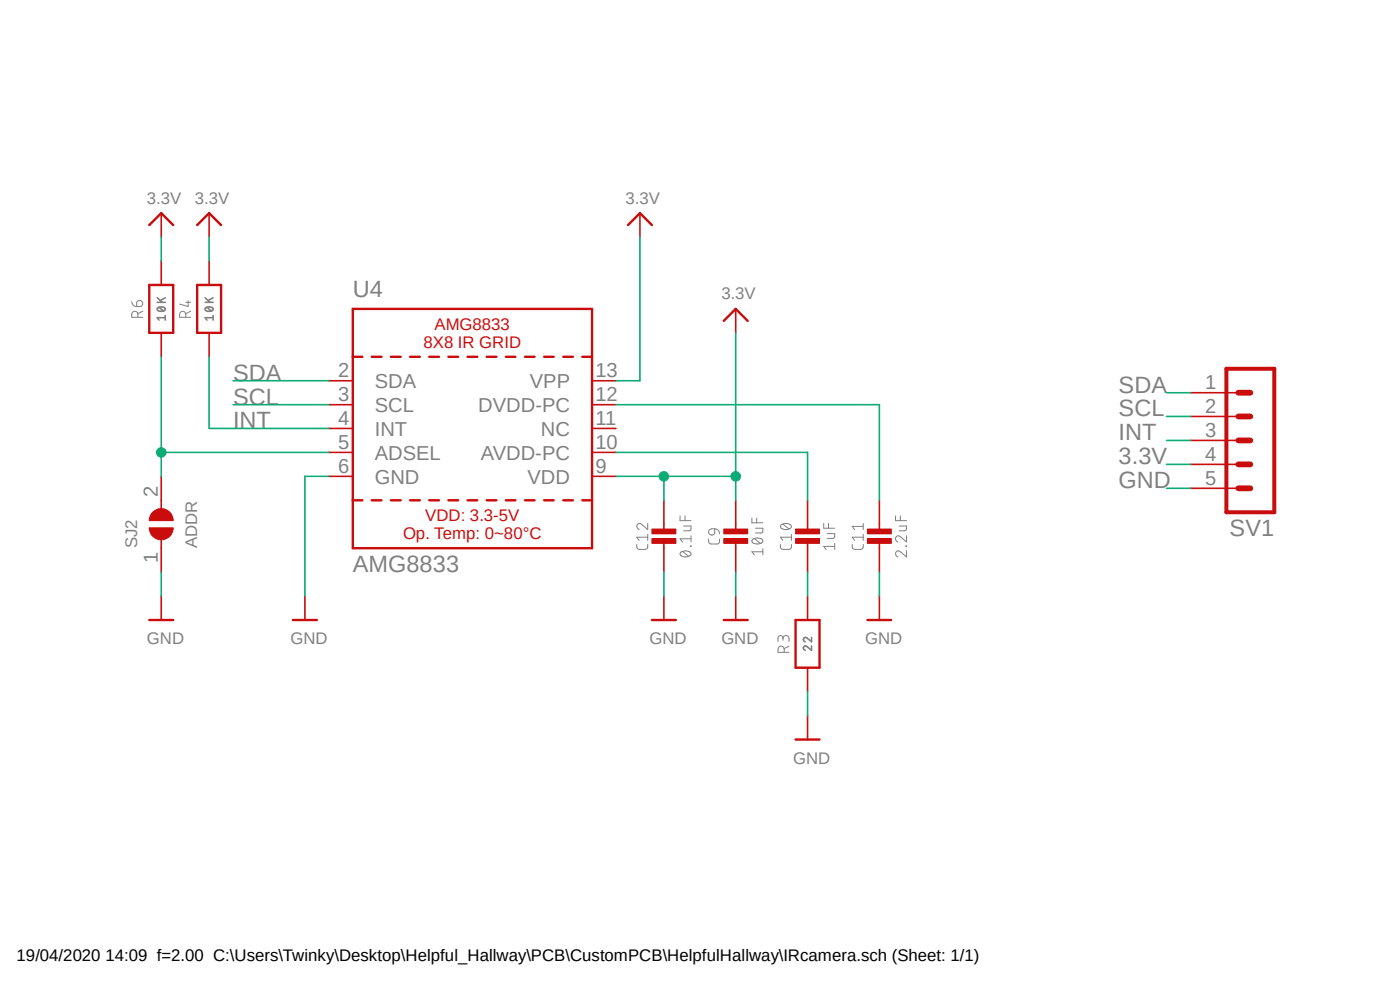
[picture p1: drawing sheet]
<?xml version="1.0" encoding="utf-8"?>
<!DOCTYPE eagle SYSTEM "eagle.dtd">
<!--
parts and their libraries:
microbuilder: This work is placed in the public domain, and may be freely used for commercial and non-commercial work with the following conditions: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
-->
<eagle version="9.5.2">
<drawing>
<settings>
<setting alwaysvectorfont="no"/>
<setting verticaltext="up"/>
</settings>
<grid distance="0.1" unitdist="inch" unit="inch" style="lines" multiple="1" display="no" altdistance="0.01" altunitdist="inch" altunit="inch"/>
<schematic xreflabel="%F%N/%S.%C%R" xrefpart="/%S.%C%R">
<libraries>
<library name="microbuilder">
<symbols>
<symbol name="CAPACITOR">
<wire x1="0" y1="0.762" x2="0" y2="0" width="0.1524" layer="94"/>
<wire x1="0" y1="2.54" x2="0" y2="1.778" width="0.1524" layer="94"/>
<text x="-2.29" y="1.25" size="1.27" layer="95" font="vector" rot="R90" align="center">&gt;NAME</text>
<text x="2.3" y="1.25" size="1.27" layer="96" font="vector" rot="R90" align="center">&gt;VALUE</text>
<rectangle x1="-1.27" y1="0.508" x2="1.27" y2="1.016" layer="94"/>
<rectangle x1="-1.27" y1="1.524" x2="1.27" y2="2.032" layer="94"/>
<pin name="1" x="0" y="5.08" visible="off" length="short" direction="pas" swaplevel="1" rot="R270"/>
<pin name="2" x="0" y="-2.54" visible="off" length="short" direction="pas" swaplevel="1" rot="R90"/>
</symbol>
<symbol name="GND">
<wire x1="-1.27" y1="0" x2="1.27" y2="0" width="0.254" layer="94"/>
<text x="-1.524" y="-2.54" size="1.27" layer="96">&gt;VALUE</text>
<pin name="GND" x="0" y="2.54" visible="off" length="short" direction="sup" rot="R270"/>
</symbol>
<symbol name="AMG8833">
<pin name="SDA" x="-15.24" y="5.08" length="short"/>
<pin name="SCL" x="-15.24" y="2.54" length="short"/>
<pin name="INT" x="-15.24" y="0" length="short" direction="out"/>
<pin name="ADSEL" x="-15.24" y="-2.54" length="short" direction="in"/>
<pin name="GND" x="-15.24" y="-5.08" length="short" direction="pwr"/>
<pin name="VDD" x="15.24" y="-5.08" length="short" direction="pwr" rot="R180"/>
<pin name="AVDD-PC" x="15.24" y="-2.54" length="short" direction="pwr" rot="R180"/>
<pin name="NC" x="15.24" y="0" length="short" rot="R180"/>
<pin name="DVDD-PC" x="15.24" y="2.54" length="short" direction="pwr" rot="R180"/>
<pin name="VPP" x="15.24" y="5.08" length="short" direction="pwr" rot="R180"/>
<wire x1="-12.7" y1="7.62" x2="12.7" y2="7.62" width="0.254" layer="94" style="shortdash"/>
<wire x1="12.7" y1="7.62" x2="12.7" y2="-7.62" width="0.254" layer="94"/>
<wire x1="12.7" y1="-7.62" x2="-12.7" y2="-7.62" width="0.254" layer="94" style="shortdash"/>
<wire x1="-12.7" y1="-7.62" x2="-12.7" y2="7.62" width="0.254" layer="94"/>
<wire x1="-12.7" y1="7.62" x2="-12.7" y2="12.7" width="0.254" layer="94"/>
<wire x1="-12.7" y1="12.7" x2="12.7" y2="12.7" width="0.254" layer="94"/>
<wire x1="12.7" y1="12.7" x2="12.7" y2="7.62" width="0.254" layer="94"/>
<wire x1="-12.7" y1="-7.62" x2="-12.7" y2="-12.7" width="0.254" layer="94"/>
<wire x1="-12.7" y1="-12.7" x2="12.7" y2="-12.7" width="0.254" layer="94"/>
<wire x1="12.7" y1="-12.7" x2="12.7" y2="-7.62" width="0.254" layer="94"/>
<text x="0" y="10.16" size="1.27" layer="94" align="center">AMG8833
8X8 IR GRID</text>
<text x="0" y="-10.16" size="1.27" layer="94" align="center">VDD: 3.3-5V
Op. Temp: 0~80°C</text>
<text x="-12.7" y="13.97" size="1.778" layer="95">&gt;NAME</text>
<text x="-12.7" y="-15.24" size="1.778" layer="96">&gt;VALUE</text>
</symbol>
<symbol name="3.3V">
<wire x1="-1.27" y1="-1.27" x2="0" y2="0" width="0.254" layer="94"/>
<wire x1="0" y1="0" x2="1.27" y2="-1.27" width="0.254" layer="94"/>
<text x="-1.524" y="1.016" size="1.27" layer="96">&gt;VALUE</text>
<pin name="3.3V" x="0" y="-2.54" visible="off" length="short" direction="sup" rot="R90"/>
</symbol>
<symbol name="SOLDERJUMPER">
<wire x1="0.381" y1="0.635" x2="0.381" y2="-0.635" width="1.27" layer="94" curve="-180" cap="flat"/>
<wire x1="-0.381" y1="-0.635" x2="-0.381" y2="0.635" width="1.27" layer="94" curve="-180" cap="flat"/>
<wire x1="2.54" y1="0" x2="1.651" y2="0" width="0.1524" layer="94"/>
<wire x1="-2.54" y1="0" x2="-1.651" y2="0" width="0.1524" layer="94"/>
<text x="-2.54" y="2.54" size="1.27" layer="95">&gt;NAME</text>
<text x="-2.54" y="-3.81" size="1.27" layer="96">&gt;VALUE</text>
<pin name="2" x="5.08" y="0" visible="pad" length="short" direction="pas" swaplevel="1" rot="R180"/>
<pin name="1" x="-5.08" y="0" visible="pad" length="short" direction="pas" swaplevel="1"/>
</symbol>
<symbol name="RESISTOR">
<wire x1="-2.54" y1="1.27" x2="2.54" y2="1.27" width="0.254" layer="94"/>
<wire x1="2.54" y1="1.27" x2="2.54" y2="-1.27" width="0.254" layer="94"/>
<wire x1="2.54" y1="-1.27" x2="-2.54" y2="-1.27" width="0.254" layer="94"/>
<wire x1="-2.54" y1="-1.27" x2="-2.54" y2="1.27" width="0.254" layer="94"/>
<text x="0" y="2.54" size="1.27" layer="95" font="vector" align="center">&gt;NAME</text>
<text x="0" y="0" size="1.016" layer="96" font="vector" ratio="15" align="center">&gt;VALUE</text>
<pin name="1" x="-5.08" y="0" visible="off" length="short" direction="pas" swaplevel="1"/>
<pin name="2" x="5.08" y="0" visible="off" length="short" direction="pas" swaplevel="1" rot="R180"/>
</symbol>
</symbols>
<devicesets>
<deviceset name="CAP_CERAMIC" prefix="C" uservalue="yes">
<gates>
<gate name="G$1" symbol="CAPACITOR" x="0" y="-2.54"/>
</gates>
<devices>
<device name="0603MINI" package="0603-MINI">
<connects>
<connect gate="G$1" pin="1" pad="1"/>
<connect gate="G$1" pin="2" pad="2"/>
</connects>
<technologies>
<technology name=""/>
</technologies>
</device>
<device name="0805-NOTHERMALS" package="0805_NOTHERMALS">
<connects>
<connect gate="G$1" pin="1" pad="1"/>
<connect gate="G$1" pin="2" pad="2"/>
</connects>
<technologies>
<technology name=""/>
</technologies>
</device>
<device name="_0402" package="_0402">
<connects>
<connect gate="G$1" pin="1" pad="1"/>
<connect gate="G$1" pin="2" pad="2"/>
</connects>
<technologies>
<technology name=""/>
</technologies>
</device>
<device name="_0402MP" package="_0402MP">
<connects>
<connect gate="G$1" pin="1" pad="1"/>
<connect gate="G$1" pin="2" pad="2"/>
</connects>
<technologies>
<technology name=""/>
</technologies>
</device>
<device name="_0603" package="_0603">
<connects>
<connect gate="G$1" pin="1" pad="1"/>
<connect gate="G$1" pin="2" pad="2"/>
</connects>
<technologies>
<technology name=""/>
</technologies>
</device>
<device name="_0603MP" package="_0603MP">
<connects>
<connect gate="G$1" pin="1" pad="1"/>
<connect gate="G$1" pin="2" pad="2"/>
</connects>
<technologies>
<technology name=""/>
</technologies>
</device>
<device name="_0805" package="_0805">
<connects>
<connect gate="G$1" pin="1" pad="1"/>
<connect gate="G$1" pin="2" pad="2"/>
</connects>
<technologies>
<technology name=""/>
</technologies>
</device>
<device name="_0805MP" package="_0805MP">
<connects>
<connect gate="G$1" pin="1" pad="1"/>
<connect gate="G$1" pin="2" pad="2"/>
</connects>
<technologies>
<technology name=""/>
</technologies>
</device>
<device name="0805-NOOUTLINE" package="0805-NO">
<connects>
<connect gate="G$1" pin="1" pad="1"/>
<connect gate="G$1" pin="2" pad="2"/>
</connects>
<technologies>
<technology name=""/>
</technologies>
</device>
<device name="0805_10MGAP" package="0805_10MGAP">
<connects>
<connect gate="G$1" pin="1" pad="1"/>
<connect gate="G$1" pin="2" pad="2"/>
</connects>
<technologies>
<technology name=""/>
</technologies>
</device>
<device name="0603_NO" package="0603-NO">
<connects>
<connect gate="G$1" pin="1" pad="1"/>
<connect gate="G$1" pin="2" pad="2"/>
</connects>
<technologies>
<technology name=""/>
</technologies>
</device>
<device name="_1206" package="_1206">
<connects>
<connect gate="G$1" pin="1" pad="1"/>
<connect gate="G$1" pin="2" pad="2"/>
</connects>
<technologies>
<technology name=""/>
</technologies>
</device>
<device name="_1206MP" package="_1206MP">
<connects>
<connect gate="G$1" pin="1" pad="1"/>
<connect gate="G$1" pin="2" pad="2"/>
</connects>
<technologies>
<technology name=""/>
</technologies>
</device>
</devices>
</deviceset>
<deviceset name="GND">
<gates>
<gate name="G$1" symbol="GND" x="0" y="0"/>
</gates>
<devices>
<device name="">
<technologies>
<technology name=""/>
</technologies>
</device>
</devices>
</deviceset>
<deviceset name="AMG8833" prefix="U" uservalue="yes">
<gates>
<gate name="G$1" symbol="AMG8833" x="0" y="0"/>
</gates>
<devices>
<device name="" package="AMG8833">
<connects>
<connect gate="G$1" pin="ADSEL" pad="5"/>
<connect gate="G$1" pin="AVDD-PC" pad="10"/>
<connect gate="G$1" pin="DVDD-PC" pad="12"/>
<connect gate="G$1" pin="GND" pad="6"/>
<connect gate="G$1" pin="INT" pad="4"/>
<connect gate="G$1" pin="NC" pad="11"/>
<connect gate="G$1" pin="SCL" pad="3"/>
<connect gate="G$1" pin="SDA" pad="2"/>
<connect gate="G$1" pin="VDD" pad="9"/>
<connect gate="G$1" pin="VPP" pad="13"/>
</connects>
<technologies>
<technology name=""/>
</technologies>
</device>
</devices>
</deviceset>
<deviceset name="3.3V">
<gates>
<gate name="G$1" symbol="3.3V" x="0" y="0"/>
</gates>
<devices>
<device name="">
<technologies>
<technology name=""/>
</technologies>
</device>
</devices>
</deviceset>
<deviceset name="SOLDERJUMPER" prefix="SJ" uservalue="yes">
<gates>
<gate name="1" symbol="SOLDERJUMPER" x="0" y="0"/>
</gates>
<devices>
<device name="REFLOW" package="SOLDERJUMPER_REFLOW">
<connects>
<connect gate="1" pin="1" pad="1"/>
<connect gate="1" pin="2" pad="2"/>
</connects>
<technologies>
<technology name=""/>
</technologies>
</device>
<device name="WAVE" package="SOLDERJUMPER_WAVE">
<connects>
<connect gate="1" pin="1" pad="1"/>
<connect gate="1" pin="2" pad="2"/>
</connects>
<technologies>
<technology name=""/>
</technologies>
</device>
<device name="CLOSED" package="SOLDERJUMPER_CLOSEDWIRE">
<connects>
<connect gate="1" pin="1" pad="1"/>
<connect gate="1" pin="2" pad="2"/>
</connects>
<technologies>
<technology name=""/>
</technologies>
</device>
<device name="REFLOW_NOPASTE" package="SOLDERJUMPER_REFLOW_NOPASTE">
<connects>
<connect gate="1" pin="1" pad="1"/>
<connect gate="1" pin="2" pad="2"/>
</connects>
<technologies>
<technology name=""/>
</technologies>
</device>
<device name="" package="SOLDERJUMPER_ARROW_NOPASTE">
<connects>
<connect gate="1" pin="1" pad="1"/>
<connect gate="1" pin="2" pad="2"/>
</connects>
<technologies>
<technology name="">
<attribute name="BOM" value="EXCLUDE" constant="no"/>
</technology>
</technologies>
</device>
</devices>
</deviceset>
<deviceset name="RESISTOR" prefix="R" uservalue="yes">
<gates>
<gate name="G$1" symbol="RESISTOR" x="0" y="0"/>
</gates>
<devices>
<device name="0603MINI" package="0603-MINI">
<connects>
<connect gate="G$1" pin="1" pad="1"/>
<connect gate="G$1" pin="2" pad="2"/>
</connects>
<technologies>
<technology name=""/>
</technologies>
</device>
<device name="2012" package="2012">
<connects>
<connect gate="G$1" pin="1" pad="1"/>
<connect gate="G$1" pin="2" pad="2"/>
</connects>
<technologies>
<technology name=""/>
</technologies>
</device>
<device name="0805_NOTHERMALS" package="0805_NOTHERMALS">
<connects>
<connect gate="G$1" pin="1" pad="1"/>
<connect gate="G$1" pin="2" pad="2"/>
</connects>
<technologies>
<technology name=""/>
</technologies>
</device>
<device name="2512" package="2512">
<connects>
<connect gate="G$1" pin="1" pad="1"/>
<connect gate="G$1" pin="2" pad="2"/>
</connects>
<technologies>
<technology name=""/>
</technologies>
</device>
<device name="_0402" package="_0402">
<connects>
<connect gate="G$1" pin="1" pad="1"/>
<connect gate="G$1" pin="2" pad="2"/>
</connects>
<technologies>
<technology name=""/>
</technologies>
</device>
<device name="_0402MP" package="_0402MP">
<connects>
<connect gate="G$1" pin="1" pad="1"/>
<connect gate="G$1" pin="2" pad="2"/>
</connects>
<technologies>
<technology name=""/>
</technologies>
</device>
<device name="_0603" package="_0603">
<connects>
<connect gate="G$1" pin="1" pad="1"/>
<connect gate="G$1" pin="2" pad="2"/>
</connects>
<technologies>
<technology name=""/>
</technologies>
</device>
<device name="_0603MP" package="_0603MP">
<connects>
<connect gate="G$1" pin="1" pad="1"/>
<connect gate="G$1" pin="2" pad="2"/>
</connects>
<technologies>
<technology name=""/>
</technologies>
</device>
<device name="_0805" package="_0805">
<connects>
<connect gate="G$1" pin="1" pad="1"/>
<connect gate="G$1" pin="2" pad="2"/>
</connects>
<technologies>
<technology name=""/>
</technologies>
</device>
<device name="_0805MP" package="_0805MP">
<connects>
<connect gate="G$1" pin="1" pad="1"/>
<connect gate="G$1" pin="2" pad="2"/>
</connects>
<technologies>
<technology name=""/>
</technologies>
</device>
<device name="0805_NOOUTLINE" package="0805-NO">
<connects>
<connect gate="G$1" pin="1" pad="1"/>
<connect gate="G$1" pin="2" pad="2"/>
</connects>
<technologies>
<technology name=""/>
</technologies>
</device>
<device name="_0603_NOOUT" package="0603-NO">
<connects>
<connect gate="G$1" pin="1" pad="1"/>
<connect gate="G$1" pin="2" pad="2"/>
</connects>
<technologies>
<technology name=""/>
</technologies>
</device>
<device name="_1206" package="_1206">
<connects>
<connect gate="G$1" pin="1" pad="1"/>
<connect gate="G$1" pin="2" pad="2"/>
</connects>
<technologies>
<technology name=""/>
</technologies>
</device>
<device name="_1206MP" package="_1206MP">
<connects>
<connect gate="G$1" pin="1" pad="1"/>
<connect gate="G$1" pin="2" pad="2"/>
</connects>
<technologies>
<technology name=""/>
</technologies>
</device>
<device name="0805_10MGAP" package="0805_10MGAP">
<connects>
<connect gate="G$1" pin="1" pad="1"/>
<connect gate="G$1" pin="2" pad="2"/>
</connects>
<technologies>
<technology name=""/>
</technologies>
</device>
</devices>
</deviceset>
</devicesets>
</library>
<library name="con-lstb">
<symbols>
<symbol name="MA05-1">
<wire x1="3.81" y1="-7.62" x2="-1.27" y2="-7.62" width="0.4064" layer="94"/>
<wire x1="1.27" y1="0" x2="2.54" y2="0" width="0.6096" layer="94"/>
<wire x1="1.27" y1="-2.54" x2="2.54" y2="-2.54" width="0.6096" layer="94"/>
<wire x1="1.27" y1="-5.08" x2="2.54" y2="-5.08" width="0.6096" layer="94"/>
<wire x1="-1.27" y1="7.62" x2="-1.27" y2="-7.62" width="0.4064" layer="94"/>
<wire x1="3.81" y1="-7.62" x2="3.81" y2="7.62" width="0.4064" layer="94"/>
<wire x1="-1.27" y1="7.62" x2="3.81" y2="7.62" width="0.4064" layer="94"/>
<wire x1="1.27" y1="5.08" x2="2.54" y2="5.08" width="0.6096" layer="94"/>
<wire x1="1.27" y1="2.54" x2="2.54" y2="2.54" width="0.6096" layer="94"/>
<text x="-1.27" y="-10.16" size="1.778" layer="96">&gt;VALUE</text>
<text x="-1.27" y="8.382" size="1.778" layer="95">&gt;NAME</text>
<pin name="1" x="7.62" y="-5.08" visible="pad" length="middle" direction="pas" swaplevel="1" rot="R180"/>
<pin name="2" x="7.62" y="-2.54" visible="pad" length="middle" direction="pas" swaplevel="1" rot="R180"/>
<pin name="3" x="7.62" y="0" visible="pad" length="middle" direction="pas" swaplevel="1" rot="R180"/>
<pin name="4" x="7.62" y="2.54" visible="pad" length="middle" direction="pas" swaplevel="1" rot="R180"/>
<pin name="5" x="7.62" y="5.08" visible="pad" length="middle" direction="pas" swaplevel="1" rot="R180"/>
</symbol>
</symbols>
<devicesets>
<deviceset name="MA05-1" prefix="SV" uservalue="yes">
<gates>
<gate name="G$1" symbol="MA05-1" x="0" y="0"/>
</gates>
<devices>
<device name="" package="MA05-1">
<connects>
<connect gate="G$1" pin="1" pad="1"/>
<connect gate="G$1" pin="2" pad="2"/>
<connect gate="G$1" pin="3" pad="3"/>
<connect gate="G$1" pin="4" pad="4"/>
<connect gate="G$1" pin="5" pad="5"/>
</connects>
<package3dinstances>
<package3dinstance package3d_urn="urn:adsk.eagle:package:8332/1"/>
</package3dinstances>
<technologies>
<technology name="">
<attribute name="MF" value="" constant="no"/>
<attribute name="MPN" value="" constant="no"/>
<attribute name="OC_FARNELL" value="unknown" constant="no"/>
<attribute name="OC_NEWARK" value="unknown" constant="no"/>
<attribute name="POPULARITY" value="29" constant="no"/>
</technology>
</technologies>
</device>
</devices>
</deviceset>
</devicesets>
</library>
</libraries>
<attributes>
</attributes>
<variantdefs>
</variantdefs>
<classes>
<class number="0" name="default" width="0" drill="0">
</class>
</classes>
<parts>
<part name="U4" library="microbuilder" deviceset="AMG8833" device="" value="AMG8833"/>
<part name="U$19" library="microbuilder" deviceset="3.3V" device=""/>
<part name="U$20" library="microbuilder" deviceset="3.3V" device=""/>
<part name="SJ2" library="microbuilder" deviceset="SOLDERJUMPER" device="" value="ADDR"/>
<part name="U$21" library="microbuilder" deviceset="GND" device=""/>
<part name="U$22" library="microbuilder" deviceset="GND" device=""/>
<part name="C9" library="microbuilder" deviceset="CAP_CERAMIC" device="0805-NOOUTLINE" value="10uF"/>
<part name="C10" library="microbuilder" deviceset="CAP_CERAMIC" device="0805-NOOUTLINE" value="1uF"/>
<part name="C11" library="microbuilder" deviceset="CAP_CERAMIC" device="0805-NOOUTLINE" value="2.2uF"/>
<part name="R3" library="microbuilder" deviceset="RESISTOR" device="0805_NOOUTLINE" value="22"/>
<part name="U$24" library="microbuilder" deviceset="GND" device=""/>
<part name="U$25" library="microbuilder" deviceset="GND" device=""/>
<part name="U$27" library="microbuilder" deviceset="GND" device=""/>
<part name="U$28" library="microbuilder" deviceset="3.3V" device=""/>
<part name="R4" library="microbuilder" deviceset="RESISTOR" device="0805_NOOUTLINE" value="10K"/>
<part name="R6" library="microbuilder" deviceset="RESISTOR" device="0805_NOOUTLINE" value="10K"/>
<part name="U$29" library="microbuilder" deviceset="3.3V" device=""/>
<part name="C12" library="microbuilder" deviceset="CAP_CERAMIC" device="0805-NOOUTLINE" value="0.1uF"/>
<part name="U$30" library="microbuilder" deviceset="GND" device=""/>
<part name="SV1" library="con-lstb" deviceset="MA05-1" device="" package3d_urn="urn:adsk.eagle:package:8332/1"/>
</parts>
<sheets>
<sheet>
<plain>
</plain>
<instances>
<instance part="U4" gate="G$1" x="-17.78" y="62.23" smashed="yes">
<attribute name="NAME" x="-30.48" y="76.2" size="1.778" layer="95"/>
<attribute name="VALUE" x="-30.48" y="46.99" size="1.778" layer="96"/>
</instance>
<instance part="U$19" gate="G$1" x="-45.72" y="85.09" smashed="yes">
<attribute name="VALUE" x="-47.244" y="86.106" size="1.27" layer="96"/>
</instance>
<instance part="U$20" gate="G$1" x="-50.8" y="85.09" smashed="yes">
<attribute name="VALUE" x="-52.324" y="86.106" size="1.27" layer="96"/>
</instance>
<instance part="SJ2" gate="1" x="-50.8" y="52.07" smashed="yes" rot="R90">
<attribute name="NAME" x="-53.34" y="49.53" size="1.27" layer="95" rot="R90"/>
<attribute name="VALUE" x="-46.99" y="49.53" size="1.27" layer="96" rot="R90"/>
</instance>
<instance part="U$21" gate="G$1" x="-50.8" y="41.91" smashed="yes">
<attribute name="VALUE" x="-52.324" y="39.37" size="1.27" layer="96"/>
</instance>
<instance part="U$22" gate="G$1" x="-35.56" y="41.91" smashed="yes">
<attribute name="VALUE" x="-37.084" y="39.37" size="1.27" layer="96"/>
</instance>
<instance part="C9" gate="G$1" x="10.16" y="49.53" smashed="yes">
<attribute name="NAME" x="7.87" y="50.78" size="1.27" layer="95" font="vector" rot="R90" align="center"/>
<attribute name="VALUE" x="12.46" y="50.78" size="1.27" layer="96" font="vector" rot="R90" align="center"/>
</instance>
<instance part="C10" gate="G$1" x="17.78" y="49.53" smashed="yes">
<attribute name="NAME" x="15.49" y="50.78" size="1.27" layer="95" font="vector" rot="R90" align="center"/>
<attribute name="VALUE" x="20.08" y="50.78" size="1.27" layer="96" font="vector" rot="R90" align="center"/>
</instance>
<instance part="C11" gate="G$1" x="25.4" y="49.53" smashed="yes">
<attribute name="NAME" x="23.11" y="50.78" size="1.27" layer="95" font="vector" rot="R90" align="center"/>
<attribute name="VALUE" x="27.7" y="50.78" size="1.27" layer="96" font="vector" rot="R90" align="center"/>
</instance>
<instance part="R3" gate="G$1" x="17.78" y="39.37" smashed="yes" rot="R90">
<attribute name="NAME" x="15.24" y="39.37" size="1.27" layer="95" font="vector" rot="R90" align="center"/>
<attribute name="VALUE" x="17.78" y="39.37" size="1.016" layer="96" font="vector" ratio="15" rot="R90" align="center"/>
</instance>
<instance part="U$24" gate="G$1" x="17.78" y="29.21" smashed="yes">
<attribute name="VALUE" x="16.256" y="26.67" size="1.27" layer="96"/>
</instance>
<instance part="U$25" gate="G$1" x="10.16" y="41.91" smashed="yes">
<attribute name="VALUE" x="8.636" y="39.37" size="1.27" layer="96"/>
</instance>
<instance part="U$27" gate="G$1" x="25.4" y="41.91" smashed="yes">
<attribute name="VALUE" x="23.876" y="39.37" size="1.27" layer="96"/>
</instance>
<instance part="U$28" gate="G$1" x="0" y="85.09" smashed="yes">
<attribute name="VALUE" x="-1.524" y="86.106" size="1.27" layer="96"/>
</instance>
<instance part="R4" gate="G$1" x="-45.72" y="74.93" smashed="yes" rot="R90">
<attribute name="NAME" x="-48.26" y="74.93" size="1.27" layer="95" font="vector" rot="R90" align="center"/>
<attribute name="VALUE" x="-45.72" y="74.93" size="1.016" layer="96" font="vector" ratio="15" rot="R90" align="center"/>
</instance>
<instance part="R6" gate="G$1" x="-50.8" y="74.93" smashed="yes" rot="R90">
<attribute name="NAME" x="-53.34" y="74.93" size="1.27" layer="95" font="vector" rot="R90" align="center"/>
<attribute name="VALUE" x="-50.8" y="74.93" size="1.016" layer="96" font="vector" ratio="15" rot="R90" align="center"/>
</instance>
<instance part="U$29" gate="G$1" x="10.16" y="74.93" smashed="yes">
<attribute name="VALUE" x="8.636" y="75.946" size="1.27" layer="96"/>
</instance>
<instance part="C12" gate="G$1" x="2.54" y="49.53" smashed="yes">
<attribute name="NAME" x="0.25" y="50.78" size="1.27" layer="95" font="vector" rot="R90" align="center"/>
<attribute name="VALUE" x="4.84" y="50.78" size="1.27" layer="96" font="vector" rot="R90" align="center"/>
</instance>
<instance part="U$30" gate="G$1" x="2.54" y="41.91" smashed="yes">
<attribute name="VALUE" x="1.016" y="39.37" size="1.27" layer="96"/>
</instance>
<instance part="SV1" gate="G$1" x="66.04" y="60.96" smashed="yes" rot="R180">
<attribute name="VALUE" x="67.31" y="71.12" size="1.778" layer="96" rot="R180"/>
<attribute name="NAME" x="67.31" y="52.578" size="1.778" layer="95" rot="R180"/>
</instance>
</instances>
<busses>
</busses>
<nets>
<net name="GND" class="0">
<segment>
<pinref part="U4" gate="G$1" pin="GND"/>
<pinref part="U$22" gate="G$1" pin="GND"/>
<wire x1="-33.02" y1="57.15" x2="-35.56" y2="57.15" width="0.1524" layer="91"/>
<wire x1="-35.56" y1="57.15" x2="-35.56" y2="44.45" width="0.1524" layer="91"/>
</segment>
<segment>
<pinref part="SJ2" gate="1" pin="1"/>
<pinref part="U$21" gate="G$1" pin="GND"/>
<wire x1="-50.8" y1="46.99" x2="-50.8" y2="44.45" width="0.1524" layer="91"/>
</segment>
<segment>
<pinref part="C9" gate="G$1" pin="2"/>
<pinref part="U$25" gate="G$1" pin="GND"/>
<wire x1="10.16" y1="46.99" x2="10.16" y2="44.45" width="0.1524" layer="91"/>
</segment>
<segment>
<pinref part="R3" gate="G$1" pin="1"/>
<pinref part="U$24" gate="G$1" pin="GND"/>
<wire x1="17.78" y1="34.29" x2="17.78" y2="31.75" width="0.1524" layer="91"/>
</segment>
<segment>
<pinref part="C11" gate="G$1" pin="2"/>
<pinref part="U$27" gate="G$1" pin="GND"/>
<wire x1="25.4" y1="46.99" x2="25.4" y2="44.45" width="0.1524" layer="91"/>
</segment>
<segment>
<pinref part="C12" gate="G$1" pin="2"/>
<pinref part="U$30" gate="G$1" pin="GND"/>
<wire x1="2.54" y1="44.45" x2="2.54" y2="46.99" width="0.1524" layer="91"/>
</segment>
<segment>
<pinref part="SV1" gate="G$1" pin="5"/>
<wire x1="58.42" y1="55.88" x2="55.88" y2="55.88" width="0.1524" layer="91"/>
<label x="50.8" y="55.88" size="1.778" layer="95"/>
</segment>
</net>
<net name="3.3V" class="0">
<segment>
<pinref part="U$19" gate="G$1" pin="3.3V"/>
<wire x1="-45.72" y1="80.01" x2="-45.72" y2="82.55" width="0.1524" layer="91"/>
<pinref part="R4" gate="G$1" pin="2"/>
</segment>
<segment>
<pinref part="U$20" gate="G$1" pin="3.3V"/>
<wire x1="-50.8" y1="80.01" x2="-50.8" y2="82.55" width="0.1524" layer="91"/>
<pinref part="R6" gate="G$1" pin="2"/>
</segment>
<segment>
<pinref part="U4" gate="G$1" pin="VPP"/>
<pinref part="U$28" gate="G$1" pin="3.3V"/>
<wire x1="-2.54" y1="67.31" x2="0" y2="67.31" width="0.1524" layer="91"/>
<wire x1="0" y1="67.31" x2="0" y2="82.55" width="0.1524" layer="91"/>
</segment>
<segment>
<pinref part="U4" gate="G$1" pin="VDD"/>
<pinref part="C9" gate="G$1" pin="1"/>
<wire x1="-2.54" y1="57.15" x2="2.54" y2="57.15" width="0.1524" layer="91"/>
<wire x1="2.54" y1="57.15" x2="10.16" y2="57.15" width="0.1524" layer="91"/>
<wire x1="10.16" y1="57.15" x2="10.16" y2="54.61" width="0.1524" layer="91"/>
<wire x1="10.16" y1="57.15" x2="10.16" y2="72.39" width="0.1524" layer="91"/>
<junction x="10.16" y="57.15"/>
<pinref part="U$29" gate="G$1" pin="3.3V"/>
<pinref part="C12" gate="G$1" pin="1"/>
<wire x1="2.54" y1="54.61" x2="2.54" y2="57.15" width="0.1524" layer="91"/>
<junction x="2.54" y="57.15"/>
</segment>
<segment>
<pinref part="SV1" gate="G$1" pin="4"/>
<wire x1="58.42" y1="58.42" x2="55.88" y2="58.42" width="0.1524" layer="91"/>
<label x="50.8" y="58.42" size="1.778" layer="95"/>
</segment>
</net>
<net name="INT" class="0">
<segment>
<pinref part="U4" gate="G$1" pin="INT"/>
<wire x1="-33.02" y1="62.23" x2="-45.72" y2="62.23" width="0.1524" layer="91"/>
<wire x1="-45.72" y1="62.23" x2="-45.72" y2="69.85" width="0.1524" layer="91"/>
<label x="-43.18" y="62.23" size="1.778" layer="95"/>
<pinref part="R4" gate="G$1" pin="1"/>
</segment>
<segment>
<pinref part="SV1" gate="G$1" pin="3"/>
<wire x1="58.42" y1="60.96" x2="55.88" y2="60.96" width="0.1524" layer="91"/>
<label x="50.8" y="60.96" size="1.778" layer="95"/>
</segment>
</net>
<net name="N$6" class="0">
<segment>
<pinref part="U4" gate="G$1" pin="ADSEL"/>
<wire x1="-33.02" y1="59.69" x2="-50.8" y2="59.69" width="0.1524" layer="91"/>
<wire x1="-50.8" y1="59.69" x2="-50.8" y2="69.85" width="0.1524" layer="91"/>
<pinref part="SJ2" gate="1" pin="2"/>
<wire x1="-50.8" y1="59.69" x2="-50.8" y2="57.15" width="0.1524" layer="91"/>
<junction x="-50.8" y="59.69"/>
<pinref part="R6" gate="G$1" pin="1"/>
</segment>
</net>
<net name="AVDD-PC1" class="0">
<segment>
<pinref part="U4" gate="G$1" pin="AVDD-PC"/>
<pinref part="C10" gate="G$1" pin="1"/>
<wire x1="-2.54" y1="59.69" x2="17.78" y2="59.69" width="0.1524" layer="91"/>
<wire x1="17.78" y1="59.69" x2="17.78" y2="54.61" width="0.1524" layer="91"/>
</segment>
</net>
<net name="N$7" class="0">
<segment>
<pinref part="C10" gate="G$1" pin="2"/>
<pinref part="R3" gate="G$1" pin="2"/>
<wire x1="17.78" y1="46.99" x2="17.78" y2="44.45" width="0.1524" layer="91"/>
</segment>
</net>
<net name="DVDD-PC1" class="0">
<segment>
<pinref part="U4" gate="G$1" pin="DVDD-PC"/>
<pinref part="C11" gate="G$1" pin="1"/>
<wire x1="-2.54" y1="64.77" x2="25.4" y2="64.77" width="0.1524" layer="91"/>
<wire x1="25.4" y1="64.77" x2="25.4" y2="54.61" width="0.1524" layer="91"/>
</segment>
</net>
<net name="SDA" class="0">
<segment>
<pinref part="U4" gate="G$1" pin="SDA"/>
<wire x1="-33.02" y1="67.31" x2="-43.18" y2="67.31" width="0.1524" layer="91"/>
<label x="-43.18" y="67.31" size="1.778" layer="95"/>
</segment>
<segment>
<pinref part="SV1" gate="G$1" pin="1"/>
<wire x1="58.42" y1="66.04" x2="55.88" y2="66.04" width="0.1524" layer="91"/>
<label x="50.8" y="66.04" size="1.778" layer="95"/>
</segment>
</net>
<net name="SCL" class="0">
<segment>
<pinref part="U4" gate="G$1" pin="SCL"/>
<wire x1="-33.02" y1="64.77" x2="-43.18" y2="64.77" width="0.1524" layer="91"/>
<label x="-43.18" y="64.77" size="1.778" layer="95"/>
</segment>
<segment>
<pinref part="SV1" gate="G$1" pin="2"/>
<wire x1="58.42" y1="63.5" x2="55.88" y2="63.5" width="0.1524" layer="91"/>
<label x="50.8" y="63.5" size="1.778" layer="95"/>
</segment>
</net>
</nets>
</sheet>
</sheets>
</schematic>
</drawing>
<compatibility>
<note version="6.3" minversion="6.2.2" severity="warning">
Since Version 6.2.2 text objects can contain more than one line,
which will not be processed correctly with this version.
</note>
<note version="8.2" severity="warning">
Since Version 8.2, EAGLE supports online libraries. The ids
of those online libraries will not be understood (or retained)
with this version.
</note>
<note version="8.3" severity="warning">
Since Version 8.3, EAGLE supports URNs for individual library
assets (packages, symbols, and devices). The URNs of those assets
will not be understood (or retained) with this version.
</note>
<note version="8.3" severity="warning">
Since Version 8.3, EAGLE supports the association of 3D packages
with devices in libraries, schematics, and board files. Those 3D
packages will not be understood (or retained) with this version.
</note>
</compatibility>
</eagle>
